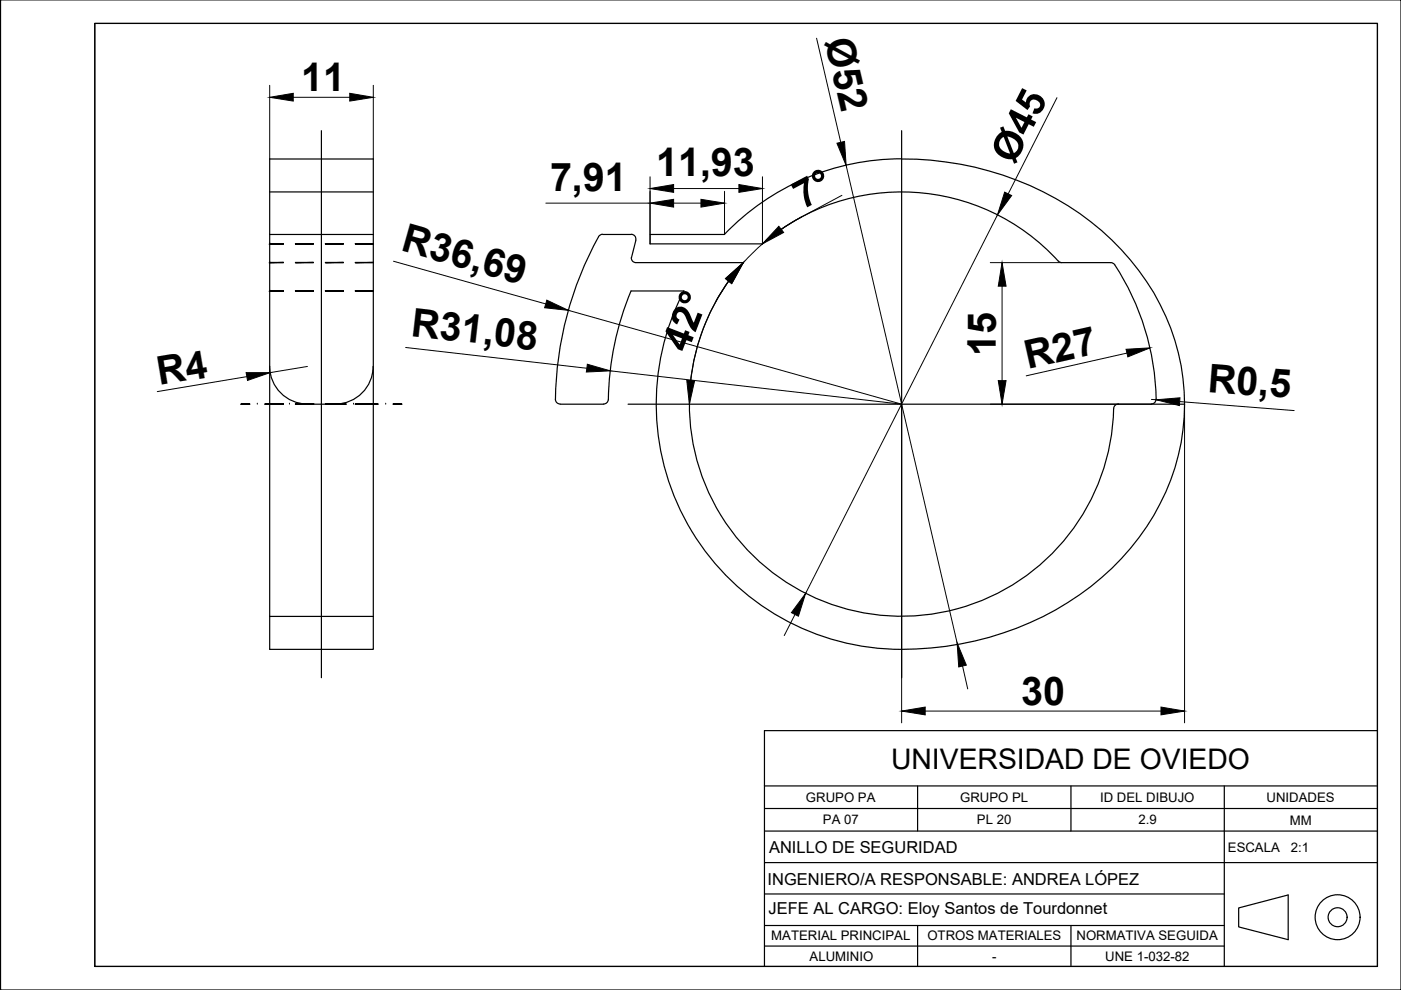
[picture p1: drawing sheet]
<svg xmlns="http://www.w3.org/2000/svg" width="297mm" height="210mm" viewBox="0 0 297 210" stroke-linecap="round" stroke-linejoin="round" font-family="sans-serif">
<!-- layer: 0 -->
<g fill="none" stroke="#000" stroke-width=".25">
<path d="M57.2 33.7h21.9v104h-21.9zM68.1 27.7v116M191.1 33.7a52 52 0 0 0-37.5 16M191.2 33.7a64.5 64.5 0 0 1 44.5 17.2 48.1 48.1 0 0 1 15.4 37.5 49.8 49.8 0 0 1-19.8 35.9 65.8 65.8 0 0 1-40.1 13.4M191.2 27.7v116M57.2 40.7h21.9M127.8 49.7l-.7 .3a72.6 72.6 0 0 0-9.3 34.9l.5 .6 .5 .2M127.8 49.7h6M133.8 49.7a.99 .99 0 0 1 1 1.2l-.9 3.7M133.8 54.6l.3 .8 .7 .3h22.8M153.6 49.7h-15.8v2h23.9a45 45 0 0 1 62.7 3.7M157.6 55.7a45 45 0 0 0 17 71.8 45 45 0 0 0 61.5-40.8"/>
<path d="M224.4 55.4l.7 .3M225.2 55.7h10.3M235.5 55.7l.5 .1a47.7 47.7 0 0 1 7 14.8 54 54 0 0 1 2.1 14.1M57.2 77.7a8 8 0 0 0 8 8M79.1 77.7a8 8 0 0 1-8 8M65.2 85.7h5.9M118.8 85.7h9.2M128 85.7a1.01 1.01 0 0 0 1-1 61.8 61.8 0 0 1 4.8-23h11.2a52 52 0 0 0 46.1 76M133.2 85.7h117.9M237.1 85.7a.99 .99 0 0 0-1 .9M245.1 84.6l-.3 .8-.7 .3M57.2 130.7h21.9"/>
</g>
<!-- layer: 03_Ejes -->
<g fill="#000" stroke="#000" stroke-width=".21">
<path d="M51.2 85.7h1.7zM51.2 85.7h1.7zM51.2 85.7h1.7zM51.2 85.7h1.7z"/>
<path d="M56.2 85.7h3.5zM56.2 85.7h3.5zM56.2 85.7h3.5zM56.2 85.7h3.5z"/>
<path d="M63 85.7h3.5zM63 85.7h3.5zM63 85.7h3.5zM63 85.7h3.5z"/>
<path d="M69.8 85.7h3.5zM69.8 85.7h3.5zM69.8 85.7h3.5zM69.8 85.7h3.5z"/>
<path d="M76.6 85.7h3.5zM76.6 85.7h3.5zM76.6 85.7h3.5zM76.6 85.7h3.5z"/>
<path d="M83.4 85.7h1.8zM83.4 85.7h1.8zM83.4 85.7h1.8zM83.4 85.7h1.8z"/>
</g>
<g fill="none" stroke="#000" stroke-width=".21">
<path d="M51.2 85.7h.1M51.2 85.7h1.7zM54.6 85.7h.1M56.2 85.7h3.5zM61.4 85.7h.1M63 85.7h3.5zM68.1 85.7h.1M69.8 85.7h3.5zM75 85.7h.1M76.6 85.7h3.5zM81.8 85.7h.1M83.4 85.7h1.8z"/>
<path d="M85.2 85.7h.1"/>
</g>
<!-- layer: 02_Ocultas -->
<g fill="#000" stroke="#000" stroke-width=".21">
<path d="M57.2 55.7h2.9zM57.2 55.7l2.9-.1zM57.2 55.7l2.9-.1zM57.2 55.6h2.9z"/>
<path d="M57.2 51.7h2.9zM57.2 51.7h2.9zM57.2 51.7h2.9zM57.2 51.7h2.9z"/>
<path d="M62.6 55.7h3.8zM62.6 55.7l3.8-.1zM62.6 55.7l3.8-.1zM62.6 55.6h3.8z"/>
<path d="M62.6 51.7h3.8zM62.6 51.7h3.8zM62.6 51.7h3.8zM62.6 51.7h3.8z"/>
<path d="M69 55.7h3.8zM69 55.7l3.8-.1zM69 55.7l3.8-.1zM69 55.6h3.8z"/>
<path d="M69 51.7h3.8zM69 51.7h3.8zM69 51.7h3.8zM69 51.7h3.8z"/>
<path d="M75.3 55.7h3.8zM75.3 55.7l3.8-.1zM75.3 55.7l3.8-.1zM75.3 55.6h3.8z"/>
<path d="M75.3 51.7h3.8zM75.3 51.7h3.8zM75.3 51.7h3.8zM75.3 51.7h3.8z"/>
<path d="M57.2 61.7h2.9zM57.2 61.7h2.9zM57.2 61.7h2.9zM57.2 61.7h2.9z"/>
<path d="M62.6 61.7h3.8zM62.6 61.7h3.8zM62.6 61.7h3.8zM62.6 61.7h3.8z"/>
<path d="M69 61.7h3.8zM69 61.7h3.8zM69 61.7h3.8zM69 61.7h3.8z"/>
<path d="M75.3 61.7h3.8zM75.3 61.7h3.8zM75.3 61.7h3.8zM75.3 61.7h3.8z"/>
<path d="M57.2 85.7h2.9zM57.2 85.7h2.9zM57.2 85.7h2.9zM57.2 85.7h2.9z"/>
<path d="M62.6 85.7h3.8zM62.6 85.7h3.8zM62.6 85.7h3.8zM62.6 85.7h3.8z"/>
<path d="M69 85.7h3.8zM69 85.7h3.8zM69 85.7h3.8zM69 85.7h3.8z"/>
<path d="M75.3 85.7h3.8zM75.3 85.7h3.8zM75.3 85.7h3.8zM75.3 85.7h3.8z"/>
</g>
<g fill="none" stroke="#000" stroke-width=".21">
<path d="M57.2 55.6l2.9 .1zM57.2 55.6v.1M57.2 51.7h2.9zM57.2 51.7h.1M62.6 55.6l3.8 .1zM62.6 51.7h3.8zM69 55.6l3.8 .1zM69 51.7h3.8zM75.3 55.6l3.8 .1zM75.3 51.7h3.8zM79.1 55.6v.1M79.1 51.7h.1"/>
<path d="M57.2 61.7h2.9zM57.2 61.7h.1M62.6 61.7h3.8zM69 61.7h3.8zM75.3 61.7h3.8zM79.1 61.7h.1M57.2 85.7h2.9zM57.2 85.7h.1M62.6 85.7h3.8zM69 85.7h3.8zM75.3 85.7h3.8zM79.1 85.7h.1"/>
</g>
<!-- layer: 01_Contornos -->
<g fill="none" stroke="#000" stroke-width=".25">
<path d="M.1 0h296.9v209.9h-296.9zM20.1 5h271.9v199.9h-271.9zM57.2 49.7h21.9M292 154.9h-129.9v50M162.1 176.2h129.9M162.1 166.6h129.9M162.1 171.4h129.9M194.5 166.6v9.6M227.1 166.6v9.6M259.6 166.6v38.3M162.1 182.9h129.9M162.1 189.5h97.5"/>
<path d="M162.1 196.2h97.5M194.5 196.2v8.7M227.1 196.2v8.7M262.6 192.5l10.5-2.7v9.4l-10.5-2.7zM162.1 200.6h97.5"/>
<circle cx="283.6" cy="194.5" r="4.8"/>
<circle cx="283.6" cy="194.5" r="2.01"/>
</g>
<!-- layer: 04_Cotas -->
<g fill="none" stroke="#000" stroke-width=".21">
<path d="M57.2 18.1v15.6M79.1 18.1v15.6M173.1 8.1l5.2 22.1M62.2 20.6h12M137.8 37.5v14.2M142.8 40h13.9M161.7 37.5v14.2M179.4 35.1l23.5 101.2M224.1 20.7l-10.3 20.4M83.4 55.4l32.3 9M115.7 43.1h22.1M142.8 43.1h5.8"/>
<path d="M153.6 40.6v9.1M161.7 51.7l-4.1 4M169.9 46l-4.3 2.6M178.5 41.4l-8.6 4.6a45 45 0 0 0-8.2 5.7M210 55.7h15.2M211.5 45.6l-40.7 80.2M52.4 79.9l-19.1 3.1M65.2 77.7l-7.9 1.3M86 73.7l38.4 4.4M120.5 65.8l70.7 19.9M129.4 78.6l61.8 7.1M151.8 63.8l2.7-4.2a45 45 0 0 0-8.1 21.1"/>
<path d="M212.5 60.7v20M239 74.9l-21.4 4.8M191.2 85.7v67.6M210 85.7h27.1M244.1 84.7l1 .1M250.1 85.1l24.3 2M251.1 85.7v67.6M168.6 130.3l-2.3 4.5M196.2 150.8h50M204.1 141.2l1.1 4.9"/>
</g>
<g fill="#000" stroke="#000" stroke-width=".21">
<path d="M57.2 20.6l5-.8v1.6zM74.2 19.8l4.9 .8-4.9 .8zM137.8 40l5-.9v1.7zM156.7 39.1l5 .9-5 .8zM177.4 30.4l1.7-.4 .3 5.1zM137.8 43.1l5-.8v1.6zM148.6 42.3l5 .8-5 .8zM153.8 59.1l3.8-3.4-2.5 4.4zM165.1 48l1 1.3-4.4 2.4zM213 40.7l1.5 .8-3 4.1zM52.2 79h5.1l-4.8 1.7zM115.9 63.6l4.6 2.2-5-.6z"/>
<path d="M124.5 77.2l4.9 1.4-5.1 .3zM212.5 55.7l.8 5h-1.6zM238.7 74.1l5.1-.3-4.7 1.9zM145.6 80.7h1.7l-1.1 5zM211.7 80.7h1.6l-.8 5zM245.1 84.8l5.1-.5-.2 1.7zM170.8 125.8l-1.5 4.9-1.5-.8zM191.2 150.8l5-.9v1.7zM202.9 136.3l2 4.7-1.6 .4zM246.2 149.9l4.9 .9-4.9 .8z"/>
</g>
<g font-size="8.4">
<text x="174.9" y="8.7" transform="rotate(77 174.9 8.7)">Ø52</text>
<text x="63.9" y="19.4">11</text>
<text x="215" y="35" transform="rotate(-63 215 35)">Ø45</text>
<text x="116.6" y="40.5">7,91</text>
<text x="139.1" y="37.4">11,93</text>
<text x="170.1" y="44.5" transform="rotate(-28 170.1 44.5)">7°</text>
<text x="84.7" y="53.1" transform="rotate(16 84.7 53.1)">R36,69</text>
<text x="86.9" y="71.2" transform="rotate(7 86.9 71.2)">R31,08</text>
<text x="145.7" y="75" transform="rotate(-69 145.7 75)">42°</text>
<text x="211.1" y="75.5" transform="rotate(-90 211.1 75.5)">15</text>
<text x="33.8" y="81.7" transform="rotate(-10 33.8 81.7)">R4</text>
<text x="217.9" y="78.3" transform="rotate(-13 217.9 78.3)">R27</text>
<text x="255.9" y="83" transform="rotate(4 255.9 83)">R0,5</text>
<text x="216.5" y="149.4">30</text>
</g>
<text font-size="6" x="188.9" y="163">UNIVERSIDAD DE OVIEDO</text>
<g font-size="3.5">
<text x="163.1" y="180.8">ANILLO DE SEGURIDAD</text>
<text x="162.8" y="187.7">INGENIERO/A RESPONSABLE: ANDREA LÓPEZ</text>
<text x="163" y="193.8">JEFE AL CARGO: Eloy Santos de Tourdonnet</text>
</g>
<g font-size="2.8">
<text x="170.9" y="170.1">GRUPO PA</text>
<text x="203.6" y="170.1">GRUPO PL</text>
<text x="233.2" y="170.1">ID DEL DIBUJO</text>
<text x="268.5" y="170.1">UNIDADES</text>
<text x="174.5" y="174.8">PA 07</text>
<text x="207.1" y="174.8">PL 20</text>
<text x="241.4" y="174.8">2.9</text>
<text x="273.5" y="174.9">MM</text>
<text x="260.3" y="180.6">ESCALA</text>
<text x="273.7" y="180.6">2:1</text>
<text x="163.5" y="199.4">MATERIAL PRINCIPAL</text>
<text x="171.6" y="203.8">ALUMINIO</text>
<text x="196.6" y="199.4">OTROS MATERIALES</text>
<text x="210.3" y="203.8">-</text>
<text x="228.2" y="199.4">NORMATIVA SEGUIDA</text>
<text x="234.3" y="203.7">UNE 1-032-82</text>
</g>
</svg>
